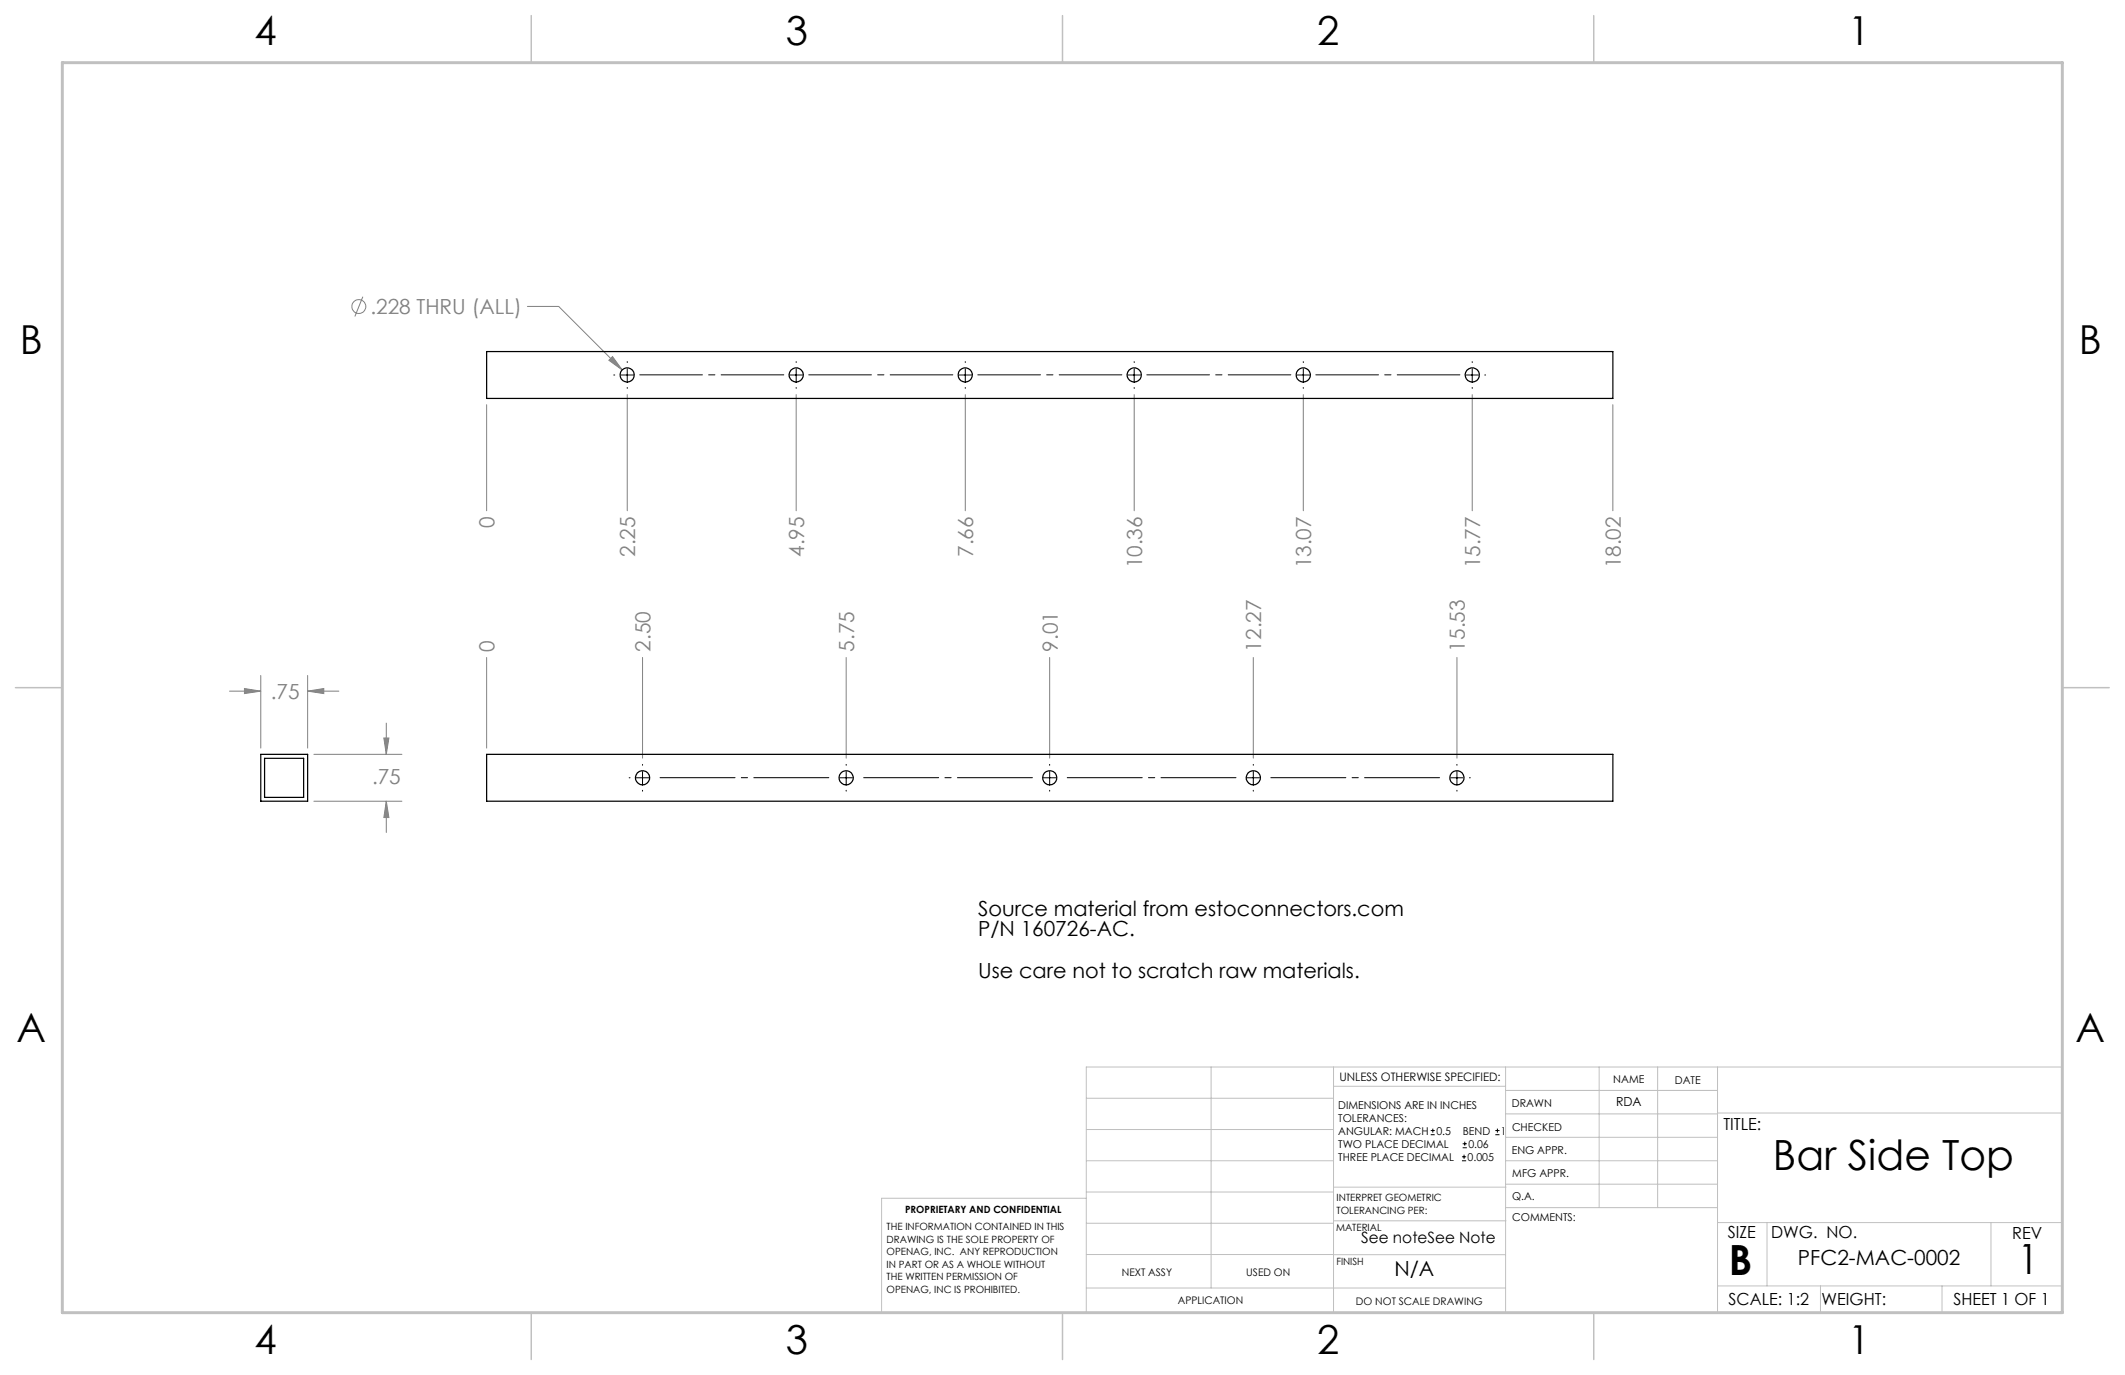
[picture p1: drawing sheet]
<svg xmlns="http://www.w3.org/2000/svg" width="432mm" height="279mm" viewBox="0 0 432 279" stroke-linecap="round" stroke-linejoin="round" font-family="sans-serif">
<g fill="none" stroke="#808080" stroke-width=".2">
<path d="M73.7 60.3l-1.6 4M107.2 62.3h6.3l12.9 12.9M123.7 73.2l.8-.7 1.9 2.7zM98.9 82.2v21.6M127.5 80.2v23.6M161.8 80.2v23.6M196.1 80.2v23.6M230.5 80.2v23.6M264.8 80.2v23.6M299.2 80.2v23.6M327.7 82.2v21.6M49.7 139.9l3.3 .5-3.3 .5z"/>
<path d="M53 137.3v14.7M62.5 137.3v14.7M98.9 133.6v18.4M130.6 133.6v20.5M171.9 133.6v20.5M213.3 133.6v20.5M254.7 133.6v20.5M296.1 133.6v20.5M46.6 140.4h6.4M62.5 140.4l3.3-.5v1zM62.5 140.4h6.4M63.8 153.3h17.9"/>
<path d="M78 150h1l-.5 3.3zM78.5 146.9v6.4M63.8 162.8h17.9M78.5 162.8l.5 3.3h-1zM78.5 162.8v6.4"/>
<circle cx="72.9" cy="62.3" r="1.42"/>
</g>
<g fill="none" stroke="#000" stroke-width=".2">
<path d="M124.7 76.2h.2M126.2 76.2h2.5M127.5 73.5v.2M127.5 74.9v2.6M127.5 78.7v.2M160.5 76.2h2.6M161.8 73.5v.2M161.8 74.9v2.6M161.8 78.7v.2M194.9 76.2h2.5M196.1 73.5v.2M196.1 74.9v2.6"/>
<path d="M196.1 78.7v.2M229.2 76.2h2.5M230.5 73.5v.2M230.5 74.9v2.6M230.5 78.7v.2M263.6 76.2h2.5M264.8 73.5v.2M264.8 74.9v2.6M264.8 78.7v.2M297.9 76.2h2.5M299.2 73.5v.2M299.2 74.9v2.6"/>
<path d="M299.2 78.7v.2M301.7 76.2h.2M127.8 158h.2M129.3 158h2.5M130.6 155.3v.2M130.6 156.8v2.5M170.7 158h2.5M171.9 155.3v.2M171.9 156.8v2.5M212 158h2.6M213.3 155.3v.2M213.3 156.8v2.5"/>
<path d="M253.4 158h2.5M254.7 155.3v.2M254.7 156.8v2.5M294.8 158h2.5M296.1 155.3v.2M296.1 156.8v2.5M298.6 158h.2M130.6 160.6v.2M171.9 160.6v.2M213.3 160.6v.2M254.7 160.6v.2M296.1 160.6v.2"/>
<path d="M290.7 230.6h.8M290.7 229.7h.8M291.1 229.3v.9M297.1 235.9h.8M297.1 235.1h.8M297.2 233.2h.9M297.2 232.4h.9M297.5 234.6v.9M297.6 232v.8M303.8 230.6h.9M303.8 229.7h.9M304.3 229.3v.9"/>
</g>
<path d="M130 76.2h29.3M164.3 76.2h29.3M198.7 76.2h29.3M233 76.2h29.3M267.4 76.2h29.2" fill="none" stroke="#000" stroke-width=".2" stroke-dasharray="15.2 1.3 1.3 1.3" stroke-dashoffset="2.5"/>
<path d="M133.1 158h36.3M174.5 158h36.3M215.9 158h36.3M257.2 158h36.3" fill="none" stroke="#000" stroke-width=".2" stroke-dasharray="15.2 1.3 1.3 1.3" stroke-dashoffset="-1"/>
<g fill="none" stroke="#c0c0c0" stroke-width=".2">
<path d="M246.1 216.8v44.9M271 216.8v49.9M305.9 216.8v49.9M324.9 216.8v28.6M336.8 216.8v28.6M349 216.8v49.9M220.7 235.9h50.3M220.7 229.5h50.3M220.7 223.2h50.3M271 220.7h34.9M305.9 231.1h43.1M305.9 226.3h43.1"/>
<path d="M305.9 221.6h43.1M305.9 235.9h43.1M349 226.2h70.1M220.7 243.5h-41.6v23.2h240v-49.9h-198.4v49.9M220.7 248.6h50.3M220.7 242.2h50.3M220.7 254.9h50.3M271 255h34.9M271 248.1h35M271 241.2h35M305.9 240.6h43.1M306 245.4h43"/>
<path d="M349 248.4h70.1M359.1 248.4v12.9M404.6 248.4v12.9M220.7 261.7h85.2M349 261.3h70.1M369.9 261.3v5.4M394.6 261.3v5.4"/>
</g>
<path d="M107.9 3.2v9.5M215.9 3.2v9.5M323.8 3.2v9.5M3.1 139.7h9.6M419.1 139.7h9.5M107.9 266.7v9.6M215.9 266.7v9.6M323.8 266.7v9.6" fill="none" stroke="#c0c0c0" stroke-width=".3"/>
<path d="M12.7 12.7h406.4v254h-406.4z" fill="none" stroke="#c0c0c0" stroke-width=".6"/>
<path d="M78 150h1l-.5 3.3zM78.5 162.8l.5 3.3h-1zM49.7 139.9l3.3 .5-3.3 .5zM62.5 140.4l3.3-.5v1zM124.5 72.5l-.8 .7 2.7 2z" fill="#808080"/>
<g fill="none" stroke="#000" stroke-width=".25">
<path d="M98.9 71.4h228.8v9.6h-228.8zM53 153.3h9.5v9.5h-9.5zM53.8 154.1h7.9v7.9h-7.9zM98.9 153.3h228.8v9.5h-228.8z"/>
<circle cx="127.4" cy="76.2" r="1.45"/>
<circle cx="161.8" cy="76.2" r="1.45"/>
<circle cx="196.1" cy="76.2" r="1.45"/>
<circle cx="230.5" cy="76.2" r="1.45"/>
<circle cx="264.8" cy="76.2" r="1.44"/>
<circle cx="299.2" cy="76.2" r="1.45"/>
<circle cx="130.6" cy="158" r="1.45"/>
<circle cx="171.9" cy="158.1" r="1.44"/>
<circle cx="213.3" cy="158" r="1.45"/>
<circle cx="254.7" cy="158" r="1.45"/>
<circle cx="296" cy="158.1" r="1.44"/>
</g>
<g font-size="8.5">
<text x="360.3" y="237.7">Bar Side Top</text>
<text x="351.3" y="259">B</text>
<text x="410" y="258.9">1</text>
</g>
<g font-size="8.1">
<text x="51.7" y="9.1">4</text>
<text x="159.7" y="9.1">3</text>
<text x="267.6" y="9.1">2</text>
<text x="375.6" y="9.1">1</text>
<text x="4" y="72">B</text>
<text x="422.4" y="72">B</text>
<text x="3.3" y="211.7">A</text>
<text x="421.7" y="211.7">A</text>
<text x="51.7" y="275.2">4</text>
<text x="159.7" y="275.2">3</text>
<text x="267.6" y="275.2">2</text>
<text x="375.6" y="275.2">1</text>
</g>
<g font-size="4.2" fill="#808080">
<text x="75.3" y="63.8">.228 THRU (ALL)</text>
<text x="100.5" y="107.3" transform="rotate(-90 100.5 107.3)">0</text>
<text x="129.1" y="113.2" transform="rotate(-90 129.1 113.2)">2.25</text>
<text x="163.4" y="113.2" transform="rotate(-90 163.4 113.2)">4.95</text>
<text x="197.8" y="113.2" transform="rotate(-90 197.8 113.2)">7.66</text>
<text x="232.1" y="115.5" transform="rotate(-90 232.1 115.5)">10.36</text>
<text x="266.4" y="115.5" transform="rotate(-90 266.4 115.5)">13.07</text>
<text x="300.8" y="115.5" transform="rotate(-90 300.8 115.5)">15.77</text>
<text x="329.4" y="115.5" transform="rotate(-90 329.4 115.5)">18.02</text>
<text x="100.5" y="132.4" transform="rotate(-90 100.5 132.4)">0</text>
<text x="132.2" y="132.4" transform="rotate(-90 132.2 132.4)">2.50</text>
<text x="173.6" y="132.4" transform="rotate(-90 173.6 132.4)">5.75</text>
<text x="214.9" y="132.4" transform="rotate(-90 214.9 132.4)">9.01</text>
<text x="256.3" y="132.4" transform="rotate(-90 256.3 132.4)">12.27</text>
<text x="297.7" y="132.4" transform="rotate(-90 297.7 132.4)">15.53</text>
<text x="55" y="142">.75</text>
<text x="75.6" y="159.2">.75</text>
</g>
<g font-size="4.2">
<text x="198.7" y="186.1">Source material from estoconnectors.com</text>
<text x="198.7" y="190.3">P/N 160726-AC.</text>
<text x="198.7" y="198.6">Use care not to scratch raw materials.</text>
<text x="365.3" y="257">PFC2-MAC-0002</text>
<text x="283.3" y="259.2">N/A</text>
</g>
<g font-size="3.4">
<text x="350.2" y="229.5">TITLE:</text>
<text x="351.1" y="251.6">SIZE</text>
<text x="359.9" y="251.6">DWG. NO.</text>
<text x="408.9" y="251.7">REV</text>
<text x="351.2" y="265.2">SCALE: 1:2</text>
<text x="370.1" y="265.3">WEIGHT:</text>
<text x="396.9" y="265.2">SHEET 1 OF 1</text>
</g>
<text font-size="3.2" x="276.6" y="252.6">See noteSee Note</text>
<text font-size="2.5" x="328.4" y="224.8">RDA</text>
<text font-size="2.4" x="272.2" y="219.7">UNLESS OTHERWISE SPECIFIED:</text>
<g font-size="2.2">
<text x="327.8" y="220.1">NAME</text>
<text x="340.3" y="220.2">DATE</text>
<text x="271.9" y="225.3">DIMENSIONS ARE IN INCHES</text>
<text x="271.9" y="227.9">TOLERANCES:</text>
<text x="307.2" y="224.9">DRAWN</text>
<text x="271.9" y="233.2">TWO PLACE DECIMAL</text>
<text x="271.9" y="230.6">ANGULAR: MACH</text>
<text x="291.9" y="230.6">0.5</text>
<text x="297.2" y="230.6">BEND</text>
<text x="298.4" y="233.2">0.06</text>
<text x="305" y="230.6">1</text>
<text x="307.3" y="229.8">CHECKED</text>
<text x="271.9" y="235.9">THREE PLACE DECIMAL</text>
<text x="298.2" y="235.9">0.005</text>
<text x="307.2" y="234.5">ENG APPR.</text>
<text x="307.3" y="239.2">MFG APPR.</text>
<text x="307.3" y="243.9">Q.A.</text>
<text x="307.3" y="248.1">COMMENTS:</text>
</g>
<g font-size="2.1">
<text x="227.9" y="259.2">NEXT ASSY</text>
<text x="253.3" y="259.2">USED ON</text>
<text x="239.3" y="265">APPLICATION</text>
<text x="275.5" y="265.1">DO NOT SCALE DRAWING</text>
</g>
<g font-size="2">
<text x="271.6" y="244.1">INTERPRET GEOMETRIC</text>
<text x="180.2" y="250">THE INFORMATION CONTAINED IN THIS</text>
<text x="183.9" y="246.4">PROPRIETARY AND CONFIDENTIAL</text>
<text x="271.5" y="250.2">MATERIAL</text>
<text x="271.6" y="246.6">TOLERANCING PER:</text>
<text x="180.2" y="252.5">DRAWING IS THE SOLE PROPERTY OF</text>
<text x="180.2" y="255.1">OPENAG, INC. ANY REPRODUCTION</text>
<text x="180.2" y="257.6">IN PART OR AS A WHOLE WITHOUT</text>
<text x="271.5" y="257">FINISH</text>
<text x="180.2" y="260.1">THE WRITTEN PERMISSION OF</text>
<text x="180.2" y="262.6">OPENAG, INC IS PROHIBITED.</text>
</g>
</svg>
